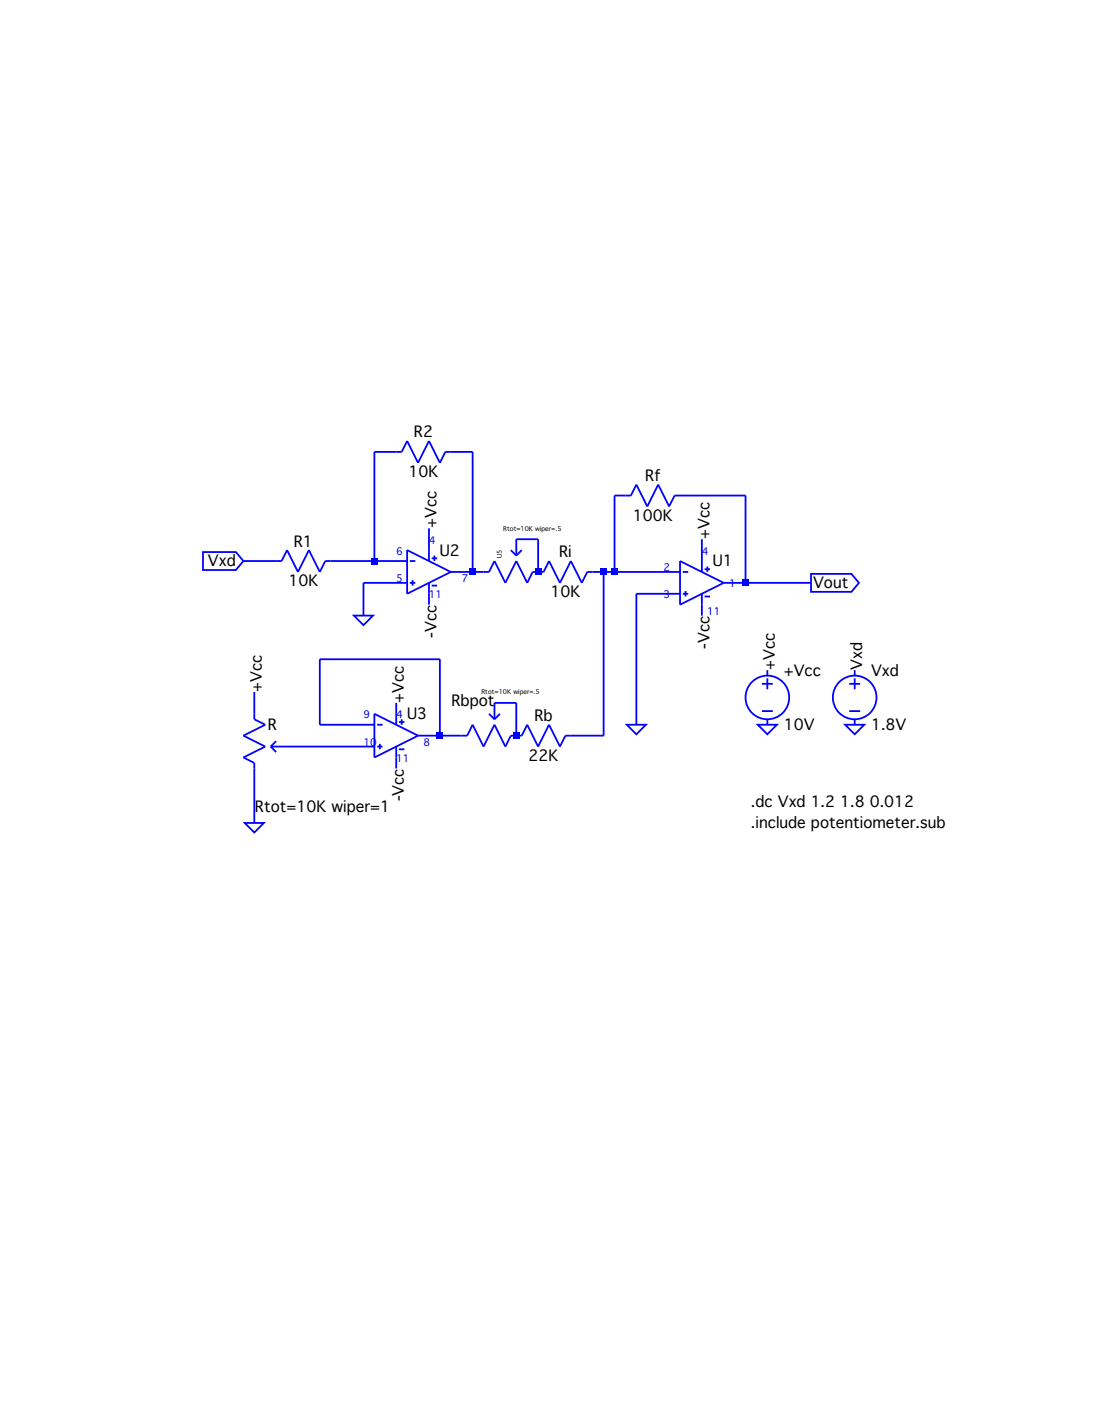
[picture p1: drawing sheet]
Version 4
SHEET 1 1372 864
WIRE 64 96 32 96
WIRE 176 96 144 96
WIRE 400 160 384 160
WIRE 576 160 480 160
WIRE 272 224 240 224
WIRE 112 240 112 208
WIRE -112 256 -160 256
WIRE 32 256 32 96
WIRE 32 256 -32 256
WIRE 80 256 32 256
WIRE 512 256 512 224
WIRE 176 272 176 96
WIRE 176 272 144 272
WIRE 192 272 176 272
WIRE 272 272 272 224
WIRE 368 272 352 272
WIRE 384 272 384 160
WIRE 384 272 368 272
WIRE 480 272 384 272
WIRE 80 288 16 288
WIRE 576 288 576 160
WIRE 576 288 544 288
WIRE 672 288 576 288
WIRE 480 304 416 304
WIRE 112 320 112 304
WIRE 16 336 16 288
WIRE 512 336 512 320
WIRE 128 400 -48 400
WIRE 368 512 368 272
WIRE 240 464 208 464
WIRE -144 480 -144 448
WIRE 64 480 64 464
WIRE -48 496 -48 400
WIRE 32 496 -48 496
WIRE 416 496 416 304
WIRE 128 512 128 400
WIRE 128 512 96 512
WIRE 160 512 128 512
WIRE 240 512 240 464
WIRE 368 512 320 512
WIRE 32 528 -96 528
WIRE 64 560 64 544
WIRE -144 640 -144 560
FLAG 608 496 0
FLAG 736 496 0
FLAG 608 416 +Vcc
FLAG 736 416 Vxd
FLAG 672 288 Vout
IOPIN 672 288 Out
FLAG 512 336 -Vcc
FLAG 512 224 +Vcc
FLAG 112 320 -Vcc
FLAG 112 208 +Vcc
FLAG 16 336 0
FLAG -160 256 Vxd
IOPIN -160 256 In
FLAG -144 448 +Vcc
FLAG -144 640 0
FLAG 64 464 +Vcc
FLAG 64 560 -Vcc
FLAG 416 496 0
SYMBOL voltage 608 400 R0
SYMATTR InstName +Vcc
SYMATTR Value 10V
SYMBOL voltage 736 400 R0
SYMATTR InstName Vxd
SYMATTR Value 1.8V
SYMBOL res 368 256 R90
WINDOW 0 0 56 VBottom 2
WINDOW 3 32 56 VTop 2
SYMATTR InstName Ri
SYMATTR Value 10K
SYMBOL Res 496 144 R90
WINDOW 0 0 56 VBottom 2
WINDOW 3 32 56 VTop 2
SYMATTR InstName Rf
SYMATTR Value 100K
SYMBOL Res -16 240 R90
WINDOW 0 0 56 VBottom 2
WINDOW 3 32 56 VTop 2
SYMATTR InstName R1
SYMATTR Value 10K
SYMBOL Res 160 80 R90
WINDOW 0 0 56 VBottom 2
WINDOW 3 32 56 VTop 2
SYMATTR InstName R2
SYMATTR Value 10K
SYMBOL OpAmps/UniversalOpAmp 112 272 R0
SYMATTR InstName U2
SYMBOL OpAmps/UniversalOpAmp 512 288 R0
SYMATTR InstName U1
SYMBOL potentiometer -160 464 R0
WINDOW 0 36 32 Left 2
WINDOW 3 17 152 Left 2
SYMATTR InstName R
SYMATTR Value Rtot=10K wiper=1
SYMBOL OpAmps/UniversalOpAmp 64 512 R0
SYMATTR InstName U3
SYMBOL potentiometer 176 288 R270
WINDOW 3 79 45 VRight 0
SYMATTR InstName U5
SYMBOL res 336 496 R90
WINDOW 0 0 56 VBottom 2
WINDOW 3 32 56 VTop 2
SYMATTR InstName Rb
SYMATTR Value 22K
SYMBOL potentiometer 144 528 R270
WINDOW 0 68 1 VRight 2
WINDOW 3 79 45 VRight 0
SYMATTR InstName Rbpot
TEXT 584 608 Left 2 !.dc Vxd 1.2 1.8 0.012
TEXT 584 640 Left 2 !.include potentiometer.sub
TEXT 456 264 Left 1 ;2
TEXT 456 304 Left 1 ;3
TEXT 520 328 Left 1 ;11
TEXT 552 288 Left 1 ;1
TEXT 512 240 Left 1 ;4
TEXT 64 240 Left 1 ;6
TEXT 64 280 Left 1 ;5
TEXT 112 304 Left 1 ;11
TEXT 112 224 Left 1 ;4
TEXT 16 480 Left 1 ;9
TEXT 16 520 Left 1 ;10
TEXT 64 544 Left 1 ;11
TEXT 64 480 Left 1 ;4
TEXT 160 280 Left 1 ;7
TEXT 104 520 Left 1 ;8
